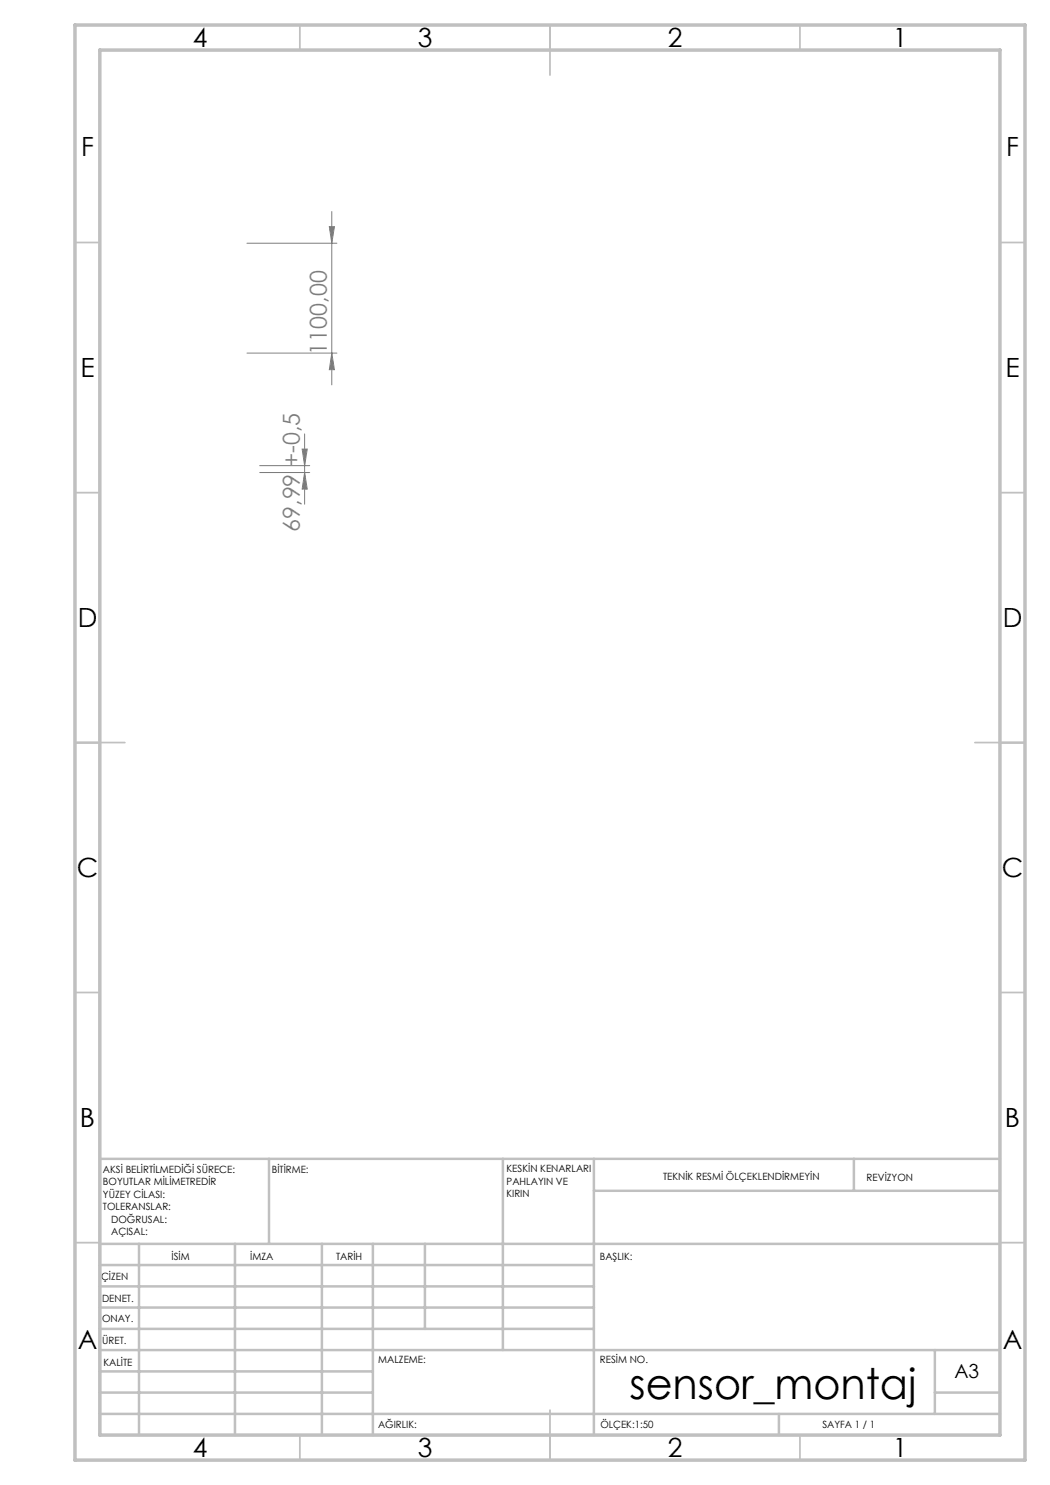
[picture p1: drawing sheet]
<svg xmlns="http://www.w3.org/2000/svg" width="210mm" height="297mm" viewBox="0 0 210 297" stroke-linecap="round" stroke-linejoin="round" font-family="sans-serif">
<path d="M49.4 48.6h18M65.9 45.3h1l-.5 3.3zM66.4 42.3v34.7M49.4 70.6h18M66.4 70.6l.5 3.3h-1zM51.9 94.5h10M51.9 93.1h10M60.4 89.8h1.1l-.6 3.3zM60.9 94.5l.6 3.3h-1.1zM60.9 86.8v14.1" fill="none" stroke="#808080" stroke-width=".2"/>
<g fill="none" stroke="#c0c0c0" stroke-width=".35">
<path d="M60 5v5M110 5v10M160 5v5M15 48.5h5M200 48.5h5M15 98.5h5M200 98.5h5M15 148.5h10M195 148.5h10M15 198.5h5M200 198.5h5M15 248.5h5"/>
<path d="M200 248.5h5M60 287v5M110 282v10M160 287v5"/>
</g>
<g fill="none" stroke="#c0c0c0" stroke-width=".5">
<path d="M53.8 231.8v17M100.6 231.8v38.2M118.8 231.8v55.2M118.8 238.2h81.2M170.8 231.8v6.4M200 231.8h-180v55.2M20 248.8h180M20 257.3h98.8M20 253h98.8M27.8 248.8v38.2M47 248.8v38.2M64.4 248.8v38.2"/>
<path d="M74.6 248.8v38.2M85 248.8v17M20 265.8h98.8M20 261.5h98.8M20 278.5h54.6M20 274.3h54.6M20 270h180M187 278.5h13M187 270v12.8M20 282.8h180M155.8 282.8v4.2"/>
</g>
<path d="M15 5h190v287h-190zM20 10h180v277h-180z" fill="none" stroke="#c0c0c0" stroke-width=".7"/>
<g fill="#808080">
<path d="M60.9 94.5l.6 3.3h-1.1zM60.4 89.8h1.1l-.6 3.3z"/>
<path d="M65.9 45.3h1l-.5 3.3zM66.4 70.6l.5 3.3h-1z"/>
</g>
<text font-size="8.5" x="125.9" y="279.7">sensor_montaj</text>
<g font-size="5.3">
<text x="38.5" y="9.5">4</text>
<text x="83.5" y="9.5">3</text>
<text x="133.6" y="9.5">2</text>
<text x="178.6" y="9.5">1</text>
<text x="16.2" y="31.3">F</text>
<text x="201.2" y="31.3">F</text>
<text x="16.1" y="75.5">E</text>
<text x="201.1" y="75.5">E</text>
<text x="15.5" y="125.5">D</text>
<text x="200.5" y="125.5">D</text>
<text x="15.4" y="175.5">C</text>
<text x="200.4" y="175.5">C</text>
<text x="16" y="225.5">B</text>
<text x="201" y="225.5">B</text>
<text x="15.5" y="269.8">A</text>
<text x="200.5" y="269.8">A</text>
<text x="38.5" y="291.5">4</text>
<text x="83.5" y="291.5">3</text>
<text x="133.6" y="291.5">2</text>
<text x="178.6" y="291.5">1</text>
</g>
<g font-size="4.7" fill="#808080">
<text x="65.4" y="70.9" transform="rotate(-90 65.4 70.9)">1100,00</text>
<text x="59.9" y="106.4" transform="rotate(-90 59.9 106.4)">69,99 +-0,5</text>
</g>
<text font-size="3.9" x="190.9" y="275.5">A3</text>
<g font-size="2">
<text x="20.6" y="234.6">AKSİ BELİRTİLMEDİĞİ SÜRECE:</text>
<text x="20.6" y="237.1">BOYUTLAR MİLİMETREDİR</text>
<text x="20.6" y="239.6">YÜZEY CİLASI:</text>
<text x="54.4" y="234.6">BİTİRME:</text>
<text x="101.3" y="234.5">KESKİN KENARLARI</text>
<text x="101.3" y="237">PAHLAYIN VE</text>
<text x="101.3" y="239.5">KIRIN</text>
<text x="132.6" y="236">TEKNİK RESMİ ÖLÇEKLENDİRMEYİN</text>
<text x="173.3" y="236.2">REVİZYON</text>
<text x="20.6" y="242.1">TOLERANSLAR:</text>
<text x="22.2" y="244.6">DOĞRUSAL:</text>
<text x="22.2" y="247.1">AÇISAL:</text>
<text x="34.3" y="252">İSİM</text>
<text x="50" y="251.9">İMZA</text>
<text x="67.2" y="251.9">TARİH</text>
<text x="120" y="251.9">BAŞLIK:</text>
<text x="20.2" y="256.1">ÇİZEN</text>
<text x="20.4" y="260.3">DENET.</text>
<text x="20.4" y="264.4">ONAY.</text>
<text x="20.5" y="268.8">ÜRET.</text>
<text x="20.7" y="273.1">KALİTE</text>
<text x="75.7" y="272.5">MALZEME:</text>
<text x="120" y="272.5">RESİM NO.</text>
<text x="75.6" y="285.5">AĞIRLIK:</text>
<text x="120.1" y="285.6">ÖLÇEK:1:50</text>
<text x="164.5" y="285.6">SAYFA 1 / 1</text>
</g>
</svg>
